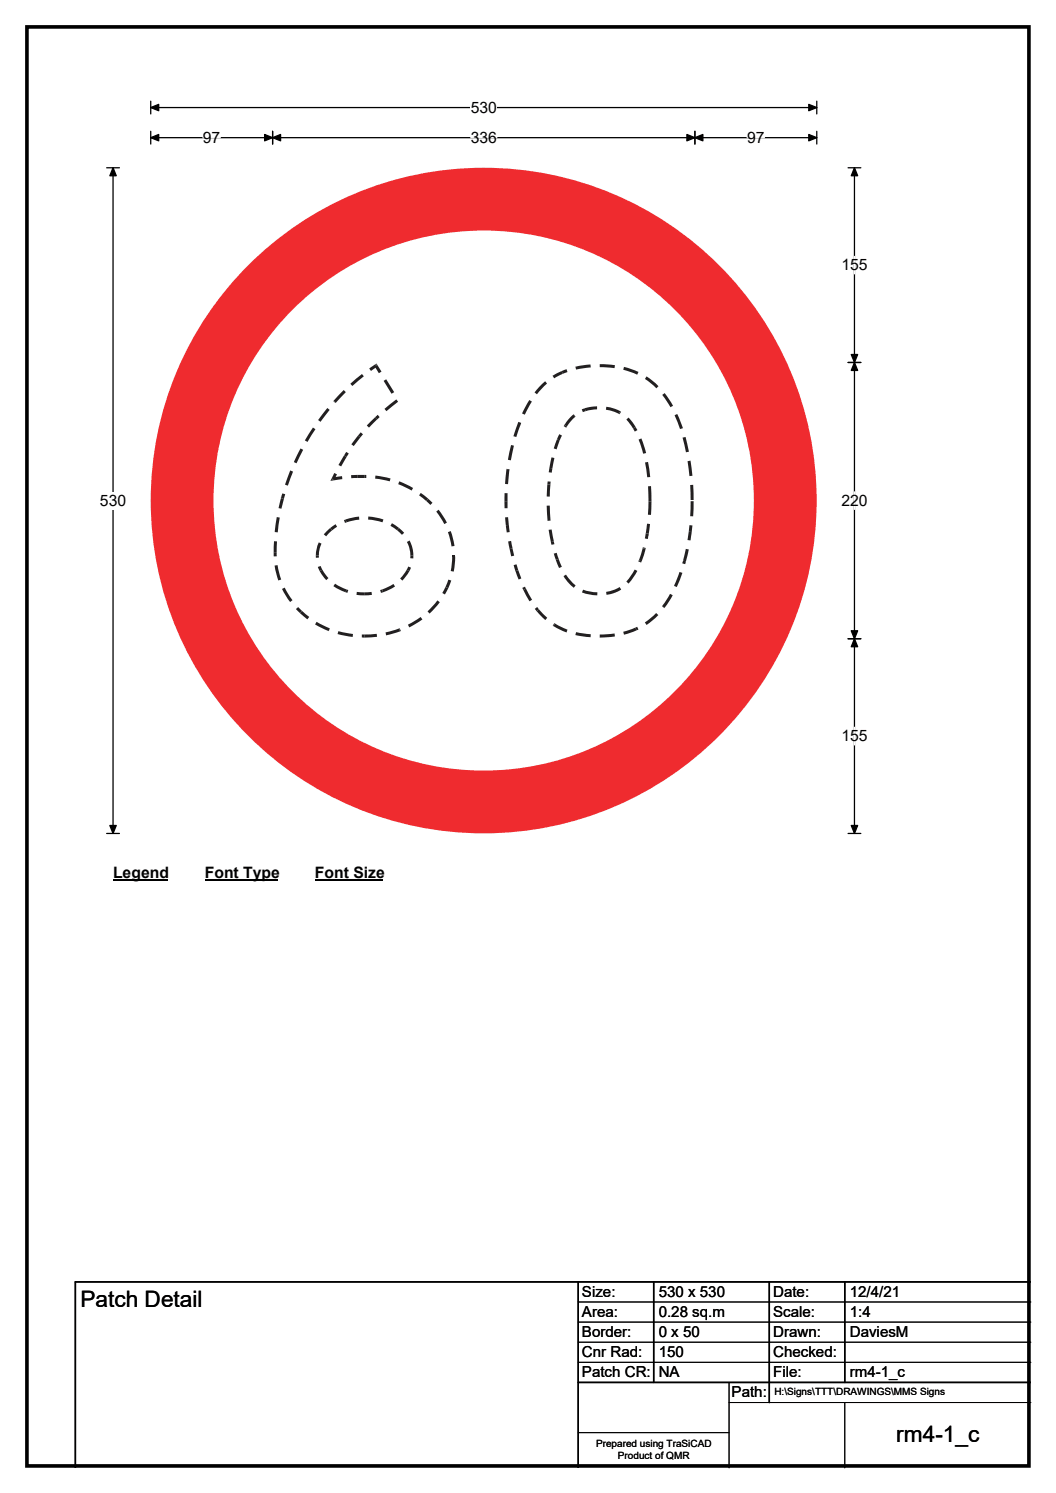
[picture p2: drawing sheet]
<svg xmlns="http://www.w3.org/2000/svg" width="210mm" height="297mm" viewBox="0 0 210 297" stroke-linecap="round" stroke-linejoin="round" font-family="sans-serif">
<path d="M5.4 5.4h199.2v286.3h-199.2z" fill="none" stroke="#000" stroke-width=".72"/>
<path d="M30 21.4h132.4M30 20.1v2.6M162.4 20.1v2.6" fill="none" stroke="#000" stroke-width=".25"/>
<path d="M30 21.4l1.6-.6v1.2zM160.8 20.8l1.6 .6-1.6 .6z" fill="#000" stroke="#000" stroke-width=".25"/>
<path d="M93.6 19.7h5.2v3.5h-5.2z" fill="#fff"/>
<path d="M21.2 33.4h2.5M22.5 33.4v132.4M30 27.4h132.4M30 26.1v2.6M54.2 26.1v2.6M138.2 26.1v2.6M162.4 26.1v2.6M21.2 165.8h2.5" fill="none" stroke="#000" stroke-width=".25"/>
<path d="M22.5 33.4l.6 1.6h-1.3zM30 27.4l1.6-.6v1.2zM54.2 27.4l1.6-.6v1.2zM52.6 26.8l1.6 .6-1.6 .6zM136.6 26.8l1.6 .6-1.6 .6zM138.2 27.4l1.6-.6v1.2zM160.8 26.8l1.6 .6-1.6 .6zM21.8 164.2h1.3l-.6 1.6z" fill="#000" stroke="#000" stroke-width=".25"/>
<path d="M40.3 27.4h3.5M93.6 27.4h5.2M148.5 27.4h3.5" fill="none" stroke="#fff" stroke-width=".25"/>
<path d="M19.9 97.9h5.2v3.5h-5.2z" fill="#fff"/>
<path d="M168.6 33.4h2.6M169.9 33.4v132.4M168.6 72.1h2.6M168.6 127.1h2.6M168.6 165.8h2.6" fill="none" stroke="#000" stroke-width=".25"/>
<path d="M169.9 33.4l.6 1.6h-1.2zM169.9 72.1l.6 1.6h-1.2zM169.3 70.5h1.2l-.6 1.6zM169.3 125.5h1.2l-.6 1.6zM169.9 127.1l.6 1.6h-1.2zM169.3 164.2h1.2l-.6 1.6z" fill="#000" stroke="#000" stroke-width=".25"/>
<path d="M169.9 51v3.5M169.9 97.9v3.4M169.9 144.7v3.5" fill="none" stroke="#fff" stroke-width=".25"/>
<path d="M22.5 171.8h10.7v3.5h-10.7z" fill="#fff"/>
<path d="M22.5 175.1h10.7" fill="none" stroke="#000" stroke-width=".32"/>
<path d="M40.7 171.8h14.4v3.5h-14.4z" fill="#fff"/>
<path d="M40.7 175.1h14.4" fill="none" stroke="#000" stroke-width=".32"/>
<path d="M62.6 171.8h13.5v3.5h-13.5z" fill="#fff"/>
<path d="M62.6 175.1h13.5" fill="none" stroke="#000" stroke-width=".32"/>
<circle cx="96.2" cy="99.6" r="66.2" fill="#fff"/>
<circle cx="96.2" cy="99.6" r="60" fill="none" stroke="#ef2b2f" stroke-width="12.5"/>
<g fill="#221f20">
<path d="M89.9 110.7h.6l-.3 3-.6-.1z"/>
<path d="M89.2 115.3l.5 .2-.6 1.5-.5-.2z"/>
<path d="M88.6 116.8l.5 .2-.6 1.3-.6-.3z"/>
<path d="M87 119.4l.5 .4-2.1 2.3-.4-.5z"/>
<path d="M81.1 124.3l2.5-1.6 .4 .5-2.6 1.6z"/>
<path d="M79.4 125.1l.1-.1 .2 .5-.1 .1z"/>
<path d="M76.7 125.8l2.7-.7 .2 .5-2.8 .8z"/>
<path d="M72.4 126.2l2.5-.1 .1 .6-2.6 .2z"/>
<path d="M71.9 126.2h.5v.7l-.5-.1z"/>
<path d="M67.3 125.6l2.9 .5-.1 .6-3-.5z"/>
<path d="M65.6 125l-.3 .6z"/>
<path d="M62.9 123.7l2.7 1.3-.3 .6-2.6-1.4z"/>
<path d="M60 121.5l1.5 1.2-.4 .5-1.5-1.2z"/>
<path d="M58.8 121.2l.5-.4 .7 .7-.4 .5z"/>
<path d="M56.1 117.2l.5-.3 1.5 2.5-.4 .4z"/>
<path d="M54.6 112.5l.6-.1 .7 2.9-.6 .2z"/>
<path d="M54.4 110h.6v.7h-.6z"/>
<path d="M54.5 107.7h.6l-.1 2.3h-.6z"/>
<path d="M55 102.9l.6 .1-.4 2.9h-.6z"/>
<path d="M55.9 99.1l.6 .2-.5 1.9-.6-.1z"/>
<path d="M56.1 98.2l.6 .1-.2 1-.6-.2z"/>
<path d="M57.7 93.6l.6 .2-1.1 2.8-.5-.2z"/>
<path d="M59.8 89.2l.5 .3-1.3 2.7-.6-.3z"/>
<path d="M62.2 85l.5 .4-1.5 2.5-.6-.3z"/>
<path d="M65.1 81.2l.5 .4-1.9 2.3-.5-.3z"/>
<path d="M66.3 79.8l.1-.1 .4 .4-.1 .1z"/>
<path d="M68.3 77.7v-.1l.5 .4-2 2.1-.4-.4z"/>
<path d="M69.7 76.3l2.3-1.9 .3 .5-2.2 1.9z"/>
<path d="M73.5 73.3l1.1-.8 .4 .1-.5 .3 .4 .1-1.1 .8z"/>
<path d="M74.6 72.5l.3-.2 .1 .3z"/>
<path d="M74.5 72.9l.5-.3 .9 1.3-.6 .4z"/>
<path d="M76.3 75.8l.5-.3 1.6 2.5-.5 .3z"/>
<path d="M76.5 81.3l2.3-1.8 .4 .4-2.4 1.9z"/>
<path d="M74.6 83l.5-.5 .4 .5-.5 .5z"/>
<path d="M73.9 83.7l.7-.7 .4 .5-1.6 1.6-.5-.4z"/>
<path d="M71.7 86.1l.5 .3-.6 .6-.4-.3z"/>
<path d="M71.2 86.7l.4 .3-1.2 1.8-.5-.4z"/>
<path d="M68.8 90l.6 .2-.5 .7-.5-.3z"/>
<path d="M68.4 90.6l.5 .3-1.1 1.9-.5-.3z"/>
<path d="M66.5 94.1l.5 .3-.5 1-.3-.4 .1 .6-.3-.4z"/>
<path d="M66 95.2l.3 .4-.6 .1z"/>
<path d="M66.2 95l1.8-.3 .1 .6-1.8 .3z"/>
<path d="M69.8 94.5h1.2v.6h-1.1z"/>
<path d="M71 94.5h1.4v.6h-1.4z"/>
<path d="M72.4 94.5h.4v.6h-.4z"/>
<path d="M74.7 94.6l3 .6-.2 .6-2.9-.6z"/>
<path d="M79.4 95.8l-.2 .5z"/>
<path d="M79.4 95.8l2.7 1.3-.2 .5-2.7-1.3z"/>
<path d="M83.7 98.1l1.5 1.1-.4 .5-1.5-1.1z"/>
<path d="M85.2 99.2l.8 .8-.4 .5-.8-.8z"/>
<path d="M86.7 101.8l.5-.3 1.7 2.5-.6 .3z"/>
<path d="M89.1 105.9l.5-.2 .8 2.9-.6 .1z"/>
<path d="M89.9 110.5h.6v.2h-.6z"/>
<path d="M80.9 107.8l.5-.3a6.3 6.3 0 0 1 .8 3.1h-.6l-.2-1.7z"/>
<path d="M80.9 107.8l.5-.3z"/>
<path d="M79.4 105.1l1 .9-.5 .4-.9-.9z"/>
<path d="M77.9 104.1l1.5 1-.4 .4-1.4-.9z"/>
<path d="M73.2 102.8l1.5 .2 1.5 .4-.1 .5-2.8-.5z"/>
<path d="M68.7 103.4l2.7-.6v.6l-2.5 .5z"/>
<path d="M68.4 103.5l.3-.1 .2 .5-.3 .1z"/>
<path d="M65.7 105.1l1-.8 .3 .5-1 .7z"/>
<path d="M65 105.7l.7-.6 .3 .4-1.1 1.2-.5-.4z"/>
<path d="M63.4 107.9l.5 .3-.4 1-.1 1.4h-.6l.2-1.6z"/>
<path d="M62.8 110.6h.6v.3l-.6 .1z"/>
<path d="M63.2 112.8l.6-.2 .3 .7-.5 .3z"/>
<path d="M63.6 113.6l.5-.3 1.2 1.7-.4 .4z"/>
<path d="M66.6 116.1l2.3 1.2-.2 .5-2.4-1.2z"/>
<path d="M68.9 117.3l.4 .1-.2 .6-.4-.2z"/>
<path d="M71 117.8l1.4 .1v.5h-1.5z"/>
<path d="M72.4 117.9l1.5-.1 .1 .6h-1.6z"/>
<path d="M75.6 117.4l.4-.1 .2 .5-.4 .2z"/>
<path d="M76 117.3l2.2-1.1 .3 .5-2.3 1.1z"/>
<path d="M80.9 113.3l.5 .3-1.4 1.9-.4-.4z"/>
<path d="M81.2 112.7l.5 .2-.3 .7-.5-.3z"/>
<path d="M81.6 110.6h.6v.5h-.6z"/>
<path d="M137.3 99.7h.6l-.1 3h-.6z"/>
<path d="M137.1 104.5h.6l-.2 1.4-.6-.1z"/>
<path d="M136.9 105.8l.6 .1-.2 1.6-.6-.1z"/>
<path d="M136.4 109.2l.6 .1-.6 2.4-.6-.2z"/>
<path d="M135.8 111.5l.6 .2-.2 .5-.5-.1z"/>
<path d="M135.1 113.8l.6 .2-1.1 2.8-.6-.3z"/>
<path d="M134 116.5l.6 .3z"/>
<path d="M133.2 118.2l.6 .2-1.7 2.5-.4-.3z"/>
<path d="M131.7 120.6l.4 .3z"/>
<path d="M128.2 123.8l2.3-1.8 .4 .4-2.3 1.9z"/>
<path d="M126.3 124.9l.4-.2 .3 .5-.4 .2z"/>
<path d="M123.9 125.7l2.4-.8 .3 .5-2.5 .9z"/>
<path d="M119.3 126.2l2.9-.2 .1 .6-3 .3z"/>
<path d="M114.6 125.8l2.9 .4-.1 .6-3-.4z"/>
<path d="M110.4 124l2.4 1.3-.2 .5-2.6-1.2z"/>
<path d="M110.2 124h.2l-.4 .6-.1-.1z"/>
<path d="M106.7 121.6l.5-.4 1.6 1.7-.4 .5z"/>
<path d="M106.3 121.1l.5-.3 .4 .4-.5 .4z"/>
<path d="M104.1 117.4l.5-.3 1.2 2.2-.5 .3z"/>
<path d="M103.8 117l.6-.3 .2 .4-.5 .3z"/>
<path d="M102.5 113.6l.6-.2 .6 1.7-.6 .2z"/>
<path d="M102.1 112.4l.6-.1 .4 1.1-.6 .2z"/>
<path d="M101.3 109.2l.6-.1 .3 1.5-.6 .1z"/>
<path d="M101 107.7l.6-.1 .3 1.5-.6 .1z"/>
<path d="M100.6 104.5l.6-.1 .1 1.5h-.5z"/>
<path d="M100.4 102.9h.6l.2 1.5-.6 .1z"/>
<path d="M100.3 99.7h.6v1.4h-.6z"/>
<path d="M100.3 98.1h.6v1.6h-.6z"/>
<path d="M100.7 93.5h.6l-.3 2.8h-.6z"/>
<path d="M100.7 93.3l.6 .1v.1h-.6z"/>
<path d="M101.6 88.5l.6 .2-.6 2.9-.6-.2z"/>
<path d="M103.1 83.9l.5 .2-.9 2.9-.6-.2z"/>
<path d="M105.3 79.6l.5 .3-1.4 2.6-.6-.2z"/>
<path d="M107.6 76.6l.8-.8 .4 .5-2 2.1-.5-.3z"/>
<path d="M109.9 74.7l1.8-.9 .2 .6-1.7 .9z"/>
<path d="M111.7 73.8l.9-.4 .2 .6-.9 .4z"/>
<path d="M114.4 72.9l3-.4 .1 .6-2.9 .4z"/>
<path d="M119.3 72.5l3 .1-.1 .6-2.9-.2z"/>
<path d="M124.1 73l2.9 1-.3 .5-2.8-.9z"/>
<path d="M128.6 74.9l2.3 1.9-.4 .5-2.3-1.9z"/>
<path d="M131.7 78.6l.5-.4 1.6 2.5-.5 .3z"/>
<path d="M134.1 82.6l.6-.2 1.1 2.8-.6 .2z"/>
<path d="M135.7 87.1l.6-.2 .7 3-.6 .1z"/>
<path d="M136.7 91.8l.6-.1 .4 3h-.6z"/>
<path d="M137.2 96.5h.6l.1 3h-.6z"/>
<path d="M128.9 96.8l.6-.1v3h-.6z"/>
<path d="M128.3 92l.6-.1 .4 3-.6 .1z"/>
<path d="M127 87.5l.5-.3 1 2.9-.6 .2z"/>
<path d="M125.9 85.3l.5-.3 .3 .6-.5 .3z"/>
<path d="M124.5 83.5l.5-.4 .1 .1 1.3 1.8-.5 .3z"/>
<path d="M123.4 81.8l.1 .1-.3 .5-.1-.1z"/>
<path d="M120.6 80.9l1.4 .4 1.4 .5-.3 .5-1-.4-1.6-.4z"/>
<path d="M116.3 81.2l2.4-.4v.6l-2.3 .4z"/>
<path d="M115.7 81.4l.6-.2 .1 .6-.5 .2z"/>
<path d="M114 82.5l.4 .4z"/>
<path d="M113.5 82.9l.5-.4 .4 .4-1.7 2-.5-.4z"/>
<path d="M112.2 84.5l.5 .4-.1 .2-.5-.3z"/>
<path d="M111.2 86.4l.5 .3-.4 .9-.6-.2z"/>
<path d="M110.7 87.4l.6 .2-.6 1.8-.6-.2z"/>
<path d="M109.7 91l.5 .1-.4 2.1-.6-.1z"/>
<path d="M109.2 93.1l.6 .1-.1 .8h-.6z"/>
<path d="M108.9 95.8h.6v.6h-.7z"/>
<path d="M108.8 96.4h.7l-.2 2.4h-.6z"/>
<path d="M108.7 100.6h.6l.2 3h-.6z"/>
<path d="M109.1 105.4l.6-.1 .4 2.4-.6 .1z"/>
<path d="M109.5 107.8l.6-.1 .1 .6-.5 .1z"/>
<path d="M110.1 110.2l.6-.2 .4 1.2-.6 .2z"/>
<path d="M110.5 111.4l.6-.2 .6 1.6-.5 .2z"/>
<path d="M112 114.6l.6-.3 .8 1.2 1.1 1-.4 .4-1.2-1.1z"/>
<path d="M116 117.3l1.3 .4 1.5 .2v.5l-1.6-.1-1.5-.4z"/>
<path d="M120.5 117.8a6.8 6.8 0 0 0 2.7-1l.3 .5a6.9 6.9 0 0 1-2.9 1z"/>
<path d="M126.2 113.3l.5 .3-.8 1.3-.9 1.2-.5-.4z"/>
<path d="M127 111.5l.6 .2-.1 .2-.6-.2z"/>
<path d="M127.8 109.1l.6 .1-.8 2.5-.6-.2z"/>
<path d="M127.8 108.9l.6 .1v.2l-.6-.1z"/>
<path d="M128.4 106.1l.6 .1-.2 1.1-.6-.2z"/>
<path d="M128.7 104.2l.6 .1-.3 1.9-.6-.1z"/>
<path d="M128.9 99.7h.6l-.1 2.7h-.6z"/>
</g>
<path d="M115 255v37M130 255v20M153 255v24M168 255v20M205 255h-190v37M115 275h90" fill="none" stroke="#000" stroke-width=".3"/>
<path d="M115 259h90M115 263h90M115 267h90M115 271h90M145 279h60M145 275v17M168 279v13M115 285h30" fill="none" stroke="#000" stroke-width=".2"/>
<g font-size="4.5">
<text x="16" y="260.1">Patch Detail</text>
<text x="178.2" y="286.9">rm4-1_c</text>
</g>
<g font-size="3.1">
<text x="93.6" y="22.5">530</text>
<text x="40.3" y="28.4">97</text>
<text x="93.6" y="28.4">336</text>
<text x="148.5" y="28.4">97</text>
<text x="167.3" y="53.8">155</text>
<text x="19.9" y="100.7">530</text>
<text x="167.3" y="100.6">220</text>
<text x="167.3" y="147.5">155</text>
<text x="22.5" y="174.6">Legend</text>
<text x="40.7" y="174.6">Font Type</text>
<text x="62.6" y="174.6">Font Size</text>
</g>
<g font-size="3">
<text x="115.7" y="258">Size:</text>
<text x="131" y="258">530 x 530</text>
<text x="153.7" y="258">Date:</text>
<text x="169" y="258">12/4/21</text>
<text x="115.7" y="262">Area:</text>
<text x="131" y="262">0.28 sq.m</text>
<text x="153.7" y="262">Scale:</text>
<text x="169" y="262">1:4</text>
<text x="115.7" y="266">Border:</text>
<text x="115.7" y="270">Cnr Rad:</text>
<text x="131" y="266">0 x 50</text>
<text x="131" y="270">150</text>
<text x="153.7" y="266">Drawn:</text>
<text x="153.7" y="270">Checked:</text>
<text x="169" y="266">DaviesM</text>
<text x="115.7" y="274">Patch CR:</text>
<text x="131" y="274">NA</text>
<text x="153.7" y="274">File:</text>
<text x="169" y="274">rm4-1_c</text>
<text x="145.5" y="278">Path:</text>
</g>
<g font-size="2">
<text x="154" y="277.6">H:\Signs\TTT\DRAWINGS\MMS Signs</text>
<text x="118.5" y="287.8">Prepared using TraSiCAD</text>
<text x="122.9" y="290.2">Product of QMR</text>
</g>
</svg>
